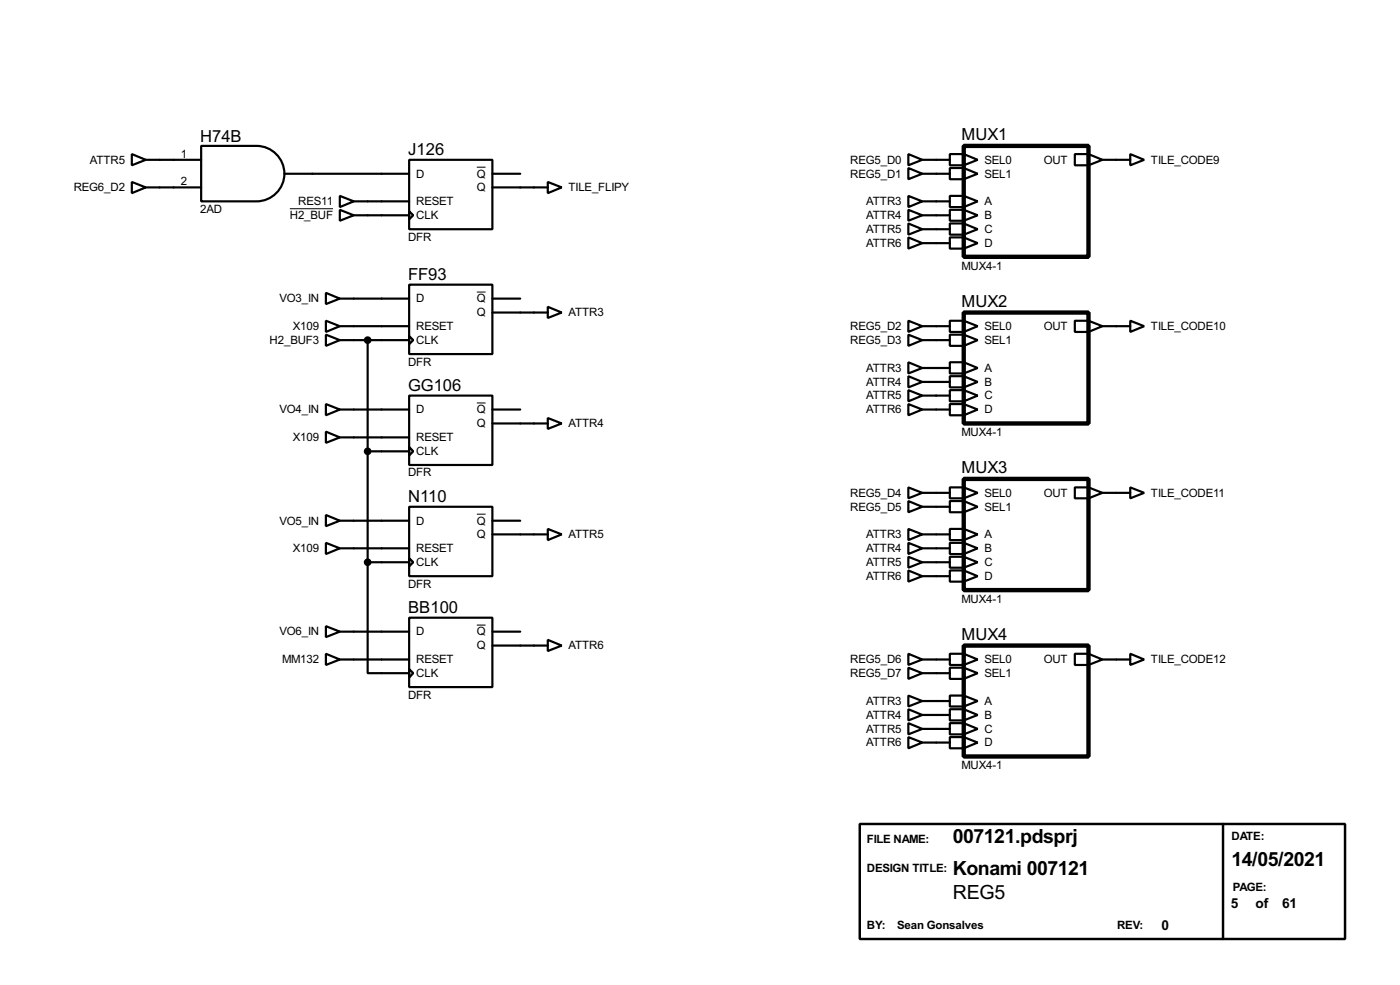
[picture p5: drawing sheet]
<svg xmlns="http://www.w3.org/2000/svg" width="256mm" height="180mm" viewBox="0 0 256 180" stroke-linecap="round" stroke-linejoin="round" font-family="sans-serif">
<g fill="none" stroke="#000" stroke-width=".4">
<path d="M24.2 33.3l2.5 1-2.5 1.1zM24.2 28.2l2.5 1.1-2.5 1zM26.7 34.3h10.2M26.7 29.3h10.2M36.9 26.7h10.1a5.1 5.1 0 0 1 5.1 5.1 5.1 5.1 0 0 1-5.1 5.1h-10.1zM52.1 31.8h22.9M62.3 38.4l2.5 1-2.5 1zM62.3 35.9l2.5 1-2.5 1zM64.8 39.4h10.2M64.8 36.9h10.2M75 29.3h15.2v12.7h-15.2zM75 38.7l.7 .7-.7 .8z"/>
<path d="M90.2 31.8h5.1M90.2 34.3h10.2M100.4 33.3l2.5 1-2.5 1.1zM166.4 28.2l2.6 1.1-2.6 1zM166.4 30.8l2.6 1-2.6 1zM166.4 35.9l2.6 1-2.6 1zM166.4 38.4l2.6 1-2.6 1zM169 31.8h5M169 39.4h5M169 29.3h5M169 36.9h5M174 28.2h2.6l2.5 1.1-2.5 1h-2.6z"/>
<path d="M174 30.8h2.6l2.5 1-2.5 1h-2.6zM174 35.9h2.6l2.5 1-2.5 1h-2.6zM174 38.4h2.6l2.5 1-2.5 1h-2.6zM176.6 28.2v2.1M176.6 30.8v2M176.6 35.9v2M176.6 38.4v2M196.9 28.2h2.5l2.6 1.1-2.6 1h-2.5zM199.4 28.2v2.1M202 29.3h5.1M207.1 28.2l2.5 1.1-2.5 1zM59.7 53.6l2.6 1.1-2.6 1z"/>
<path d="M59.7 58.7l2.6 1-2.6 1.1zM62.3 54.7h12.7M62.3 59.7h12.7M75 52.1h15.2v12.7h-15.2zM90.2 54.7h5.1M90.2 57.2h10.2M100.4 56.2l2.5 1-2.5 1zM166.4 43.5l2.6 1-2.6 1zM166.4 40.9l2.6 1.1-2.6 1zM166.4 58.7l2.6 1-2.6 1.1zM169 59.7h5M169 44.5h5"/>
<path d="M169 42h5M174 40.9h2.6l2.5 1.1-2.5 1h-2.6zM174 43.5h2.6l2.5 1-2.5 1h-2.6zM174 58.7h2.6l2.5 1-2.5 1.1h-2.6zM176.6 40.9v2.1M176.6 43.5v2M176.6 58.7v2.1M196.9 58.7h2.5l2.6 1-2.6 1.1h-2.5zM199.4 58.7v2.1M202 59.7h5.1M207.1 58.7l2.5 1-2.5 1.1zM59.7 74l2.6 1-2.6 1z"/>
<path d="M59.7 61.3l2.6 1-2.6 1zM59.7 79l2.6 1.1-2.6 1zM62.3 75h12.7M62.3 62.3h12.7M67.4 62.3v40.6M75 72.4h15.2v12.7h-15.2zM75 61.5l.7 .8-.7 .7zM90.2 75h5.1M90.2 77.5h10.2M100.4 76.5l2.5 1-2.5 1zM166.4 61.3l2.6 1-2.6 1zM166.4 66.3l2.6 1.1-2.6 1z"/>
<path d="M166.4 74l2.6 1-2.6 1zM166.4 68.9l2.6 1-2.6 1zM166.4 71.4l2.6 1-2.6 1.1zM169 75h5M169 62.3h5M169 67.4h5M169 69.9h5M169 72.4h5M174 61.3h2.6l2.5 1-2.5 1h-2.6zM174 66.3h2.6l2.5 1.1-2.5 1h-2.6zM174 68.9h2.6l2.5 1-2.5 1h-2.6zM174 71.4h2.6l2.5 1-2.5 1.1h-2.6z"/>
<path d="M174 74h2.6l2.5 1-2.5 1h-2.6zM176.6 61.3v2M176.6 66.3v2.1M176.6 68.9v2M176.6 71.4v2.1M176.6 74v2M59.7 94.3l2.6 1-2.6 1zM59.7 99.4l2.6 1-2.6 1zM62.3 95.3h12.7M62.3 80.1h12.7M67.4 82.6h7.6M75 92.8h15.2v12.7h-15.2z"/>
<path d="M75 81.8l.7 .8-.7 .8zM90.2 95.3h5.1M90.2 97.8h10.2M100.4 96.8l2.5 1-2.5 1.1zM166.4 89.2l2.6 1-2.6 1zM166.4 91.7l2.6 1.1-2.6 1zM166.4 96.8l2.6 1-2.6 1.1zM166.4 99.4l2.6 1-2.6 1zM169 97.8h5M169 90.2h5M169 92.8h5M174 89.2h2.6l2.5 1-2.5 1h-2.6z"/>
<path d="M174 91.7h2.6l2.5 1.1-2.5 1h-2.6zM174 96.8h2.6l2.5 1-2.5 1.1h-2.6zM174 99.4h2.6l2.5 1-2.5 1h-2.6zM176.6 89.2v2M176.6 91.7v2.1M176.6 96.8v2.1M176.6 99.4v2M196.9 89.2h2.5l2.6 1-2.6 1h-2.5zM199.4 89.2v2M202 90.2h5.1M207.1 89.2l2.5 1-2.5 1zM59.7 114.6l2.6 1-2.6 1z"/>
<path d="M59.7 119.7l2.6 1-2.6 1zM62.3 115.6h12.7M62.3 100.4h12.7M67.4 102.9v20.3h7.6M67.4 102.9h7.6M75 102.2l.7 .7-.7 .8zM75 113.1h15.2v12.7h-15.2zM90.2 115.6h5.1M90.2 118.2h10.2M100.4 117.1l2.5 1.1-2.5 1zM166.4 119.7l2.6 1-2.6 1zM166.4 104.4l2.6 1.1-2.6 1z"/>
<path d="M166.4 101.9l2.6 1-2.6 1zM169 100.4h5M169 102.9h5M169 105.5h5M174 119.7h2.6l2.5 1-2.5 1h-2.6zM174 101.9h2.6l2.5 1-2.5 1h-2.6zM174 104.4h2.6l2.5 1.1-2.5 1h-2.6zM176.6 101.9v2M176.6 104.4v2.1M176.6 119.7v2M196.9 119.7h2.5l2.6 1-2.6 1h-2.5zM199.4 119.7v2"/>
<path d="M207.1 119.7l2.5 1-2.5 1zM62.3 120.7h12.7M75 122.5l.7 .7-.7 .8zM166.4 122.2l2.6 1-2.6 1.1zM166.4 127.3l2.6 1-2.6 1zM166.4 134.9l2.6 1-2.6 1.1zM166.4 129.8l2.6 1.1-2.6 1zM166.4 132.4l2.6 1-2.6 1zM169 120.7h5M169 123.2h5M169 128.3h5M169 135.9h5"/>
<path d="M169 130.9h5M169 133.4h5M174 122.2h2.6l2.5 1-2.5 1.1h-2.6zM174 127.3h2.6l2.5 1-2.5 1h-2.6zM174 129.8h2.6l2.5 1.1-2.5 1h-2.6zM174 132.4h2.6l2.5 1-2.5 1h-2.6zM174 134.9h2.6l2.5 1-2.5 1.1h-2.6zM176.6 122.2v2.1M176.6 127.3v2M176.6 129.8v2.1M176.6 132.4v2M176.6 134.9v2.1"/>
<path d="M202 120.7h5.1"/>
</g>
<path d="M53.1 38.2h7.9M87.4 30.6h1.6M87.4 53.5h1.6M87.4 73.8h1.6M87.4 94.1h1.6M87.4 114.4h1.6" fill="none" stroke="#000" stroke-width=".18"/>
<g fill="#000" stroke="#000" stroke-width=".4">
<circle cx="67.3" cy="62.3" r=".5"/>
<circle cx="67.3" cy="82.6" r=".5"/>
<circle cx="67.3" cy="102.9" r=".5"/>
</g>
<path d="M157.5 150.8h88.9v21.1h-88.9zM224.1 150.8v21.1" fill="none" stroke="#000" stroke-width=".45"/>
<path d="M176.6 26.7h22.8v20.3h-22.8zM176.6 57.2h22.8v20.3h-22.8zM176.6 87.7h22.8v20.3h-22.8zM176.6 118.2h22.8v20.3h-22.8z" fill="none" stroke="#000" stroke-width=".8"/>
<g font-size="4">
<text x="174.6" y="154.4">007121.pdsprj</text>
<text x="174.6" y="160.1">Konami 007121</text>
<text x="225.6" y="158.4">14/05/2021</text>
<text x="174.6" y="164.5">REG5</text>
</g>
<g font-size="3.4">
<text x="36.7" y="25.9">H74B</text>
<text x="74.8" y="28.5">J126</text>
<text x="176.2" y="25.7">MUX1</text>
<text x="74.8" y="51.3">FF93</text>
<text x="176.2" y="56.1">MUX2</text>
<text x="74.8" y="71.6">GG106</text>
<text x="176.2" y="86.7">MUX3</text>
<text x="74.8" y="92">N110</text>
<text x="74.8" y="112.3">BB100</text>
<text x="176.2" y="117.2">MUX4</text>
</g>
<g font-size="2.8">
<text x="225.5" y="166.1">5</text>
<text x="230" y="166.1">of</text>
<text x="234.9" y="166.1">61</text>
<text x="212.8" y="170.2">0</text>
</g>
<g font-size="2.4">
<text x="16.5" y="30">ATTR5</text>
<text x="33.2" y="28.9">1</text>
<text x="155.8" y="30">REG5_D0</text>
<text x="180.4" y="30">SEL0</text>
<text x="191.2" y="30">OUT</text>
<text x="210.9" y="30">TILE_CODE9</text>
<text x="13.5" y="35">REG6_D2</text>
<text x="33.2" y="33.9">2</text>
<text x="76.3" y="32.5">D</text>
<text x="87.4" y="32.5">Q</text>
<text x="87.4" y="35">Q</text>
<text x="104.2" y="35">TILE_FLIPY</text>
<text x="155.8" y="32.5">REG5_D1</text>
<text x="180.4" y="32.5">SEL1</text>
<text x="36.7" y="39">2AD</text>
<text x="53.1" y="40.1">H2_BUF</text>
<text x="54.7" y="37.6">RES11</text>
<text x="76.3" y="37.6">RESET</text>
<text x="76.3" y="40.1">CLK</text>
<text x="158.7" y="37.6">ATTR3</text>
<text x="158.7" y="40.1">ATTR4</text>
<text x="180.4" y="37.6">A</text>
<text x="180.4" y="40.1">B</text>
<text x="74.8" y="44.1">DFR</text>
<text x="158.7" y="45.2">ATTR6</text>
<text x="158.7" y="42.7">ATTR5</text>
<text x="180.4" y="42.7">C</text>
<text x="180.4" y="45.2">D</text>
<text x="176.2" y="49.4">MUX4-1</text>
<text x="51.2" y="55.4">VO3_IN</text>
<text x="76.3" y="55.4">D</text>
<text x="87.4" y="55.4">Q</text>
<text x="87.4" y="57.9">Q</text>
<text x="104.2" y="57.9">ATTR3</text>
<text x="49.4" y="63">H2_BUF3</text>
<text x="53.7" y="60.4">X109</text>
<text x="76.3" y="60.4">RESET</text>
<text x="76.3" y="63">CLK</text>
<text x="155.8" y="60.4">REG5_D2</text>
<text x="155.8" y="63">REG5_D3</text>
<text x="180.4" y="60.4">SEL0</text>
<text x="180.4" y="63">SEL1</text>
<text x="191.2" y="60.4">OUT</text>
<text x="210.9" y="60.4">TILE_CODE10</text>
<text x="74.8" y="66.9">DFR</text>
<text x="158.7" y="68.1">ATTR3</text>
<text x="158.7" y="70.6">ATTR4</text>
<text x="180.4" y="68.1">A</text>
<text x="180.4" y="70.6">B</text>
<text x="51.2" y="75.7">VO4_IN</text>
<text x="76.3" y="75.7">D</text>
<text x="87.4" y="75.7">Q</text>
<text x="158.7" y="75.7">ATTR6</text>
<text x="158.7" y="73.1">ATTR5</text>
<text x="180.4" y="73.1">C</text>
<text x="180.4" y="75.7">D</text>
<text x="53.7" y="80.8">X109</text>
<text x="76.3" y="80.8">RESET</text>
<text x="76.3" y="83.3">CLK</text>
<text x="87.4" y="78.2">Q</text>
<text x="104.2" y="78.2">ATTR4</text>
<text x="176.2" y="79.8">MUX4-1</text>
<text x="74.8" y="87.2">DFR</text>
<text x="155.8" y="90.9">REG5_D4</text>
<text x="155.8" y="93.5">REG5_D5</text>
<text x="180.4" y="90.9">SEL0</text>
<text x="180.4" y="93.5">SEL1</text>
<text x="191.2" y="90.9">OUT</text>
<text x="210.9" y="90.9">TILE_CODE11</text>
<text x="51.2" y="96">VO5_IN</text>
<text x="53.7" y="101.1">X109</text>
<text x="76.3" y="101.1">RESET</text>
<text x="76.3" y="96">D</text>
<text x="87.4" y="96">Q</text>
<text x="87.4" y="98.5">Q</text>
<text x="104.2" y="98.5">ATTR5</text>
<text x="158.7" y="98.5">ATTR3</text>
<text x="158.7" y="101.1">ATTR4</text>
<text x="180.4" y="98.5">A</text>
<text x="180.4" y="101.1">B</text>
<text x="74.8" y="107.6">DFR</text>
<text x="76.3" y="103.6">CLK</text>
<text x="158.7" y="106.2">ATTR6</text>
<text x="158.7" y="103.6">ATTR5</text>
<text x="180.4" y="103.6">C</text>
<text x="180.4" y="106.2">D</text>
<text x="176.2" y="110.3">MUX4-1</text>
<text x="51.2" y="116.3">VO6_IN</text>
<text x="76.3" y="116.3">D</text>
<text x="87.4" y="116.3">Q</text>
<text x="87.4" y="118.9">Q</text>
<text x="104.2" y="118.9">ATTR6</text>
<text x="51.7" y="121.4">MM132</text>
<text x="76.3" y="121.4">RESET</text>
<text x="76.3" y="123.9">CLK</text>
<text x="155.8" y="121.4">REG5_D6</text>
<text x="155.8" y="123.9">REG5_D7</text>
<text x="180.4" y="121.4">SEL0</text>
<text x="180.4" y="123.9">SEL1</text>
<text x="191.2" y="121.4">OUT</text>
<text x="210.9" y="121.4">TILE_CODE12</text>
<text x="74.8" y="127.9">DFR</text>
<text x="158.7" y="129">ATTR3</text>
<text x="158.7" y="131.6">ATTR4</text>
<text x="180.4" y="129">A</text>
<text x="180.4" y="131.6">B</text>
<text x="158.7" y="136.6">ATTR6</text>
<text x="158.7" y="134.1">ATTR5</text>
<text x="180.4" y="134.1">C</text>
<text x="180.4" y="136.6">D</text>
<text x="176.2" y="140.8">MUX4-1</text>
<text x="158.8" y="154.2">FILE NAME:</text>
<text x="225.6" y="153.7">DATE:</text>
<text x="158.8" y="159.6">DESIGN TITLE:</text>
<text x="225.9" y="163.1">PAGE:</text>
<text x="158.8" y="170">BY:</text>
<text x="164.4" y="170">Sean Gonsalves</text>
<text x="204.7" y="170">REV:</text>
</g>
</svg>
